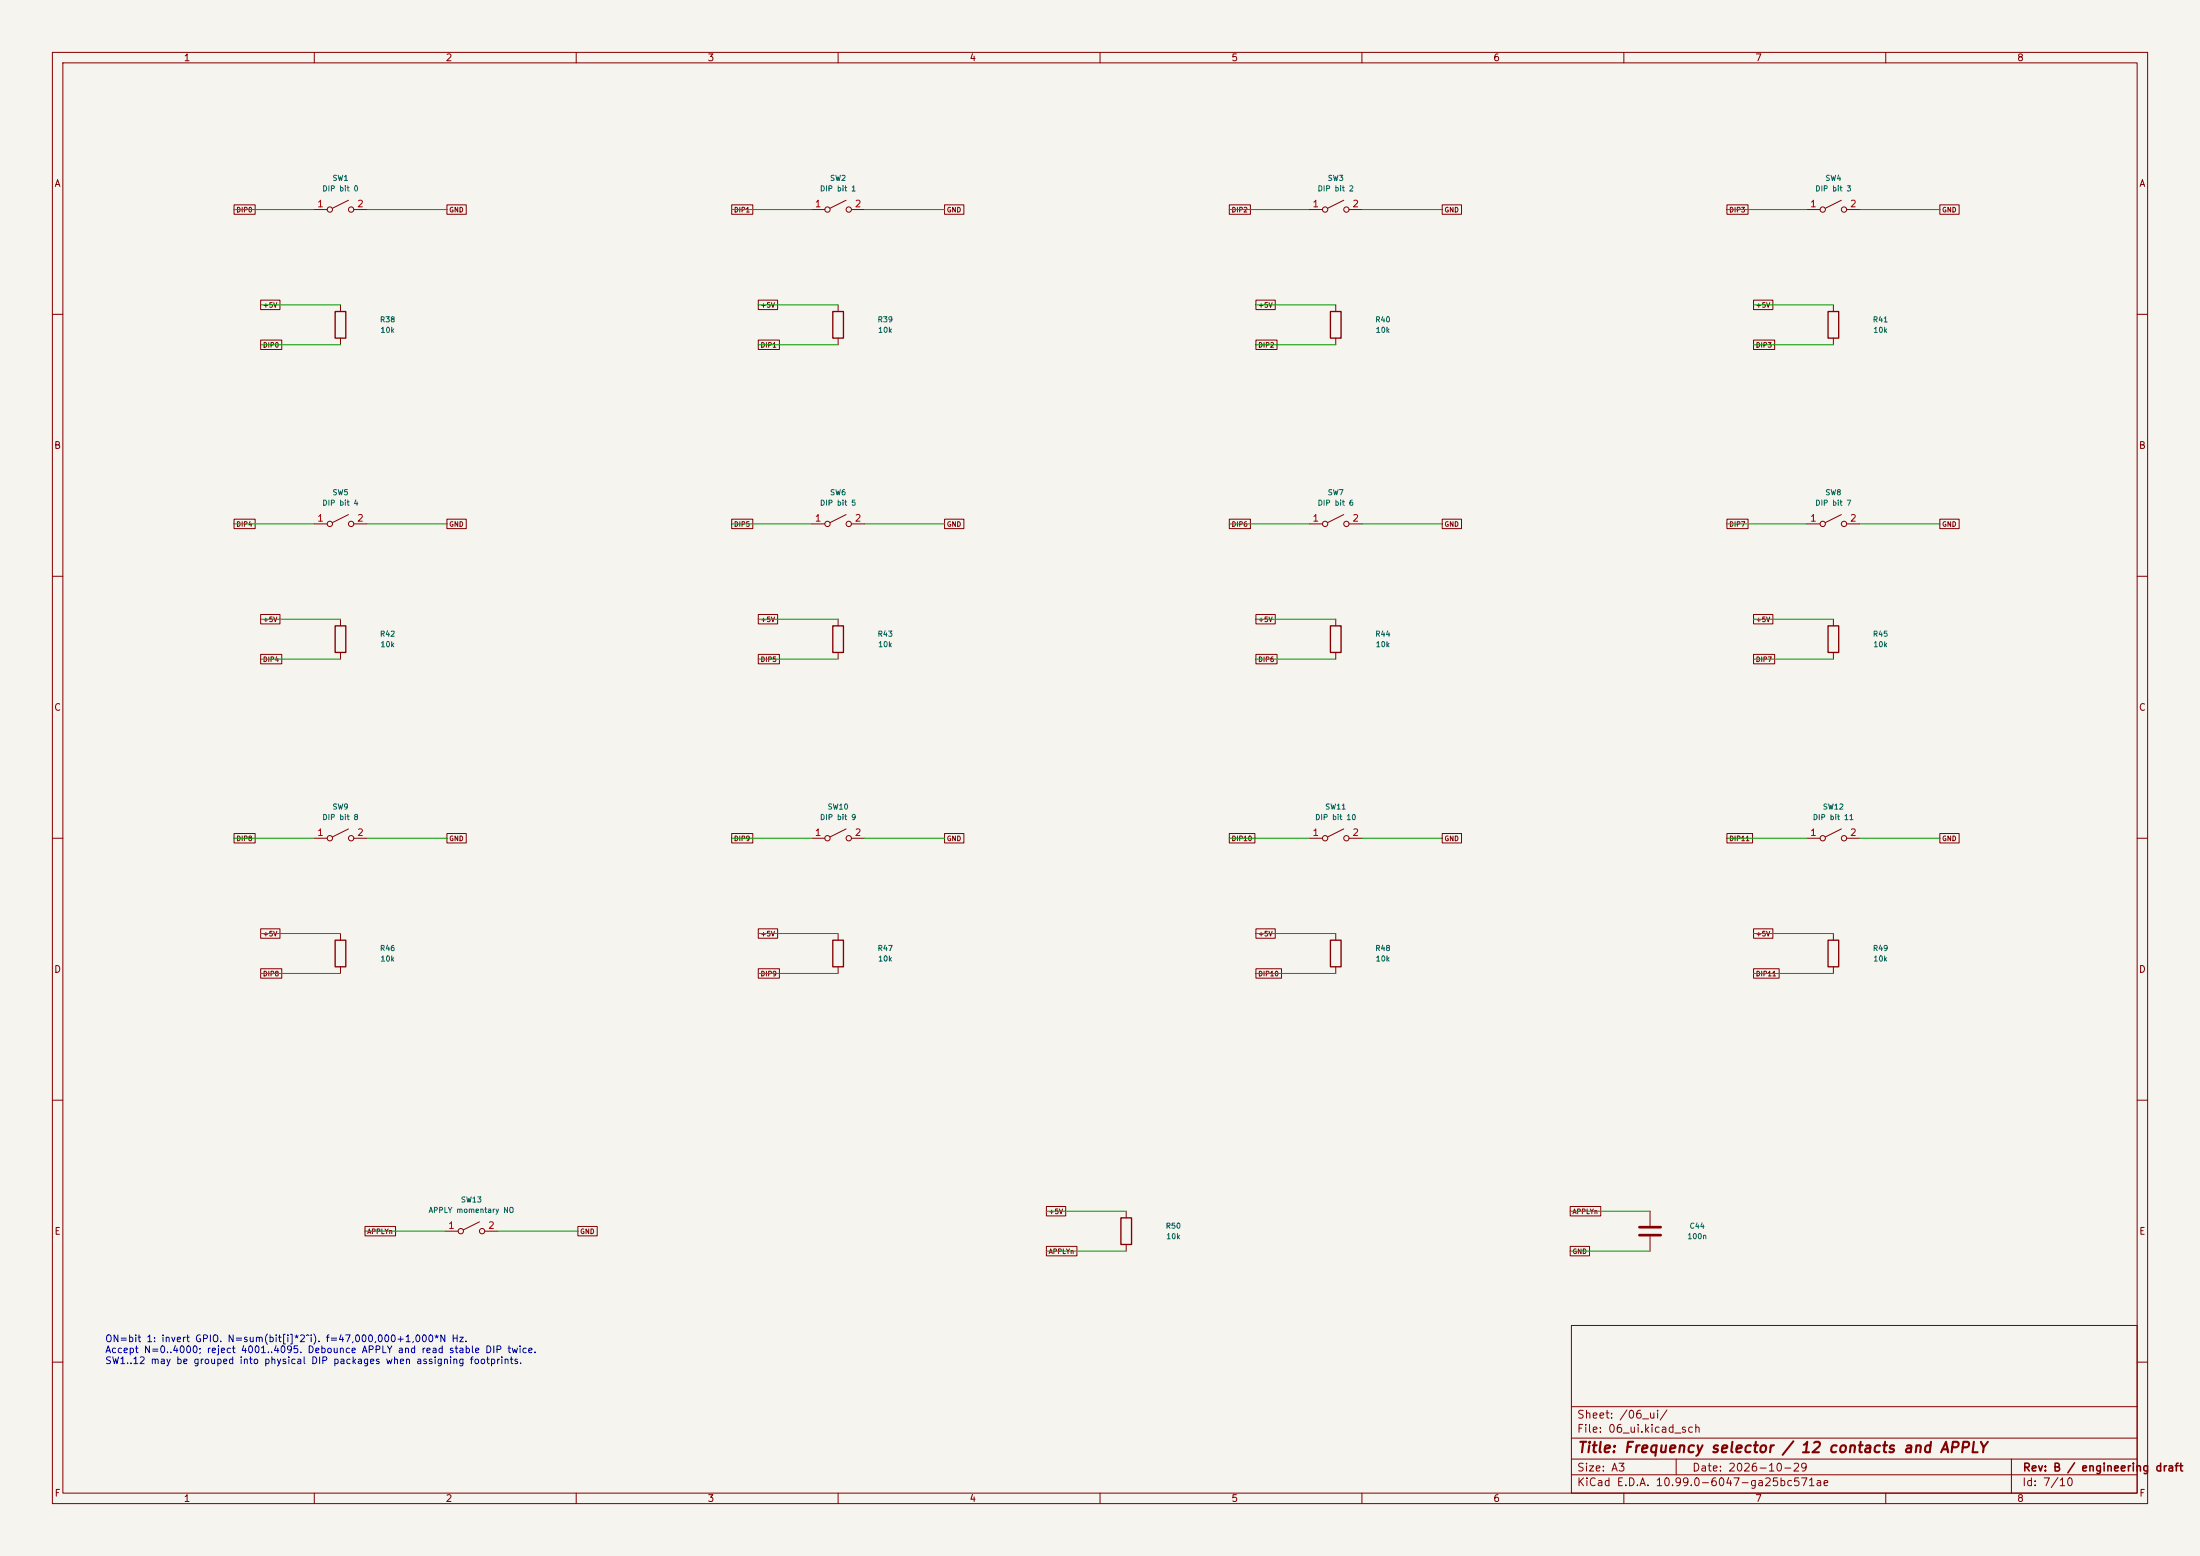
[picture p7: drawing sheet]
(kicad_sch (version 20250114) (generator "eeschema") (paper "A3") (title_block (title "Frequency selector / 12 contacts and APPLY") (date "2026-10-29") (rev "B / engineering draft"))(lib_symbols (symbol "Local:C"
  (pin_numbers (hide yes))
  (pin_names
   (offset 0.254))
  (exclude_from_sim no)
  (in_bom yes)
  (on_board yes)
  (in_pos_files yes)
  (duplicate_pin_numbers_are_jumpers no)
  (property "Reference" "C" (at 0.635 2.54 0) (show_name no) (do_not_autoplace no) (effects (font (size 1.27 1.27)) (justify left)))
  (property "Value" "C" (at 0.635 -2.54 0) (show_name no) (do_not_autoplace no) (effects (font (size 1.27 1.27)) (justify left)))
  (property "Footprint" "" (at 0.9652 -3.81 0) (show_name no) (do_not_autoplace no) (hide yes) (effects (font (size 1.27 1.27))))
  (property "Datasheet" "" (at 0 0 0) (show_name no) (do_not_autoplace no) (hide yes) (effects (font (size 1.27 1.27))))
  (property "Description" "Unpolarized capacitor" (at 0 0 0) (show_name no) (do_not_autoplace no) (hide yes) (effects (font (size 1.27 1.27))))
  (symbol "C_0_1"
   (polyline (pts (xy -2.032 0.762) (xy 2.032 0.762)) (stroke (width 0.508) (type default)) (fill (type none)))
   (polyline (pts (xy -2.032 -0.762) (xy 2.032 -0.762)) (stroke (width 0.508) (type default)) (fill (type none))))
  (symbol "C_1_1"
   (pin passive line (at 0 3.81 270) (length 2.794) (name "" (effects (font (size 1.27 1.27)))) (number "1" (effects (font (size 1.27 1.27)))))
   (pin passive line (at 0 -3.81 90) (length 2.794) (name "" (effects (font (size 1.27 1.27)))) (number "2" (effects (font (size 1.27 1.27))))))
  (embedded_fonts no))(symbol "Local:R"
  (pin_numbers (hide yes))
  (pin_names
   (offset 0))
  (exclude_from_sim no)
  (in_bom yes)
  (on_board yes)
  (in_pos_files yes)
  (duplicate_pin_numbers_are_jumpers no)
  (property "Reference" "R" (at 2.032 0 90) (show_name no) (do_not_autoplace no) (effects (font (size 1.27 1.27))))
  (property "Value" "R" (at 0 0 90) (show_name no) (do_not_autoplace no) (effects (font (size 1.27 1.27))))
  (property "Footprint" "" (at -1.778 0 90) (show_name no) (do_not_autoplace no) (hide yes) (effects (font (size 1.27 1.27))))
  (property "Datasheet" "" (at 0 0 0) (show_name no) (do_not_autoplace no) (hide yes) (effects (font (size 1.27 1.27))))
  (property "Description" "Resistor" (at 0 0 0) (show_name no) (do_not_autoplace no) (hide yes) (effects (font (size 1.27 1.27))))
  (symbol "R_0_1"
   (rectangle (start -1.016 -2.54) (end 1.016 2.54) (stroke (width 0.254) (type default)) (fill (type none))))
  (symbol "R_1_1"
   (pin passive line (at 0 3.81 270) (length 1.27) (name "" (effects (font (size 1.27 1.27)))) (number "1" (effects (font (size 1.27 1.27)))))
   (pin passive line (at 0 -3.81 90) (length 1.27) (name "" (effects (font (size 1.27 1.27)))) (number "2" (effects (font (size 1.27 1.27))))))
  (embedded_fonts no))(symbol "Local:SW_SPST"
  (pin_names
   (offset 0) (hide yes))
  (exclude_from_sim no)
  (in_bom yes)
  (on_board yes)
  (in_pos_files yes)
  (duplicate_pin_numbers_are_jumpers no)
  (property "Reference" "SW" (at 0 3.175 0) (show_name no) (do_not_autoplace no) (effects (font (size 1.27 1.27))))
  (property "Value" "SW_SPST" (at 0 -2.54 0) (show_name no) (do_not_autoplace no) (effects (font (size 1.27 1.27))))
  (property "Footprint" "" (at 0 0 0) (show_name no) (do_not_autoplace no) (hide yes) (effects (font (size 1.27 1.27))))
  (property "Datasheet" "" (at 0 0 0) (show_name no) (do_not_autoplace no) (hide yes) (effects (font (size 1.27 1.27))))
  (property "Description" "Single Pole Single Throw (SPST) switch" (at 0 0 0) (show_name no) (do_not_autoplace no) (hide yes) (effects (font (size 1.27 1.27))))
  (symbol "SW_SPST_0_0"
   (circle (center -2.032 0) (radius 0.508) (stroke (width 0) (type default)) (fill (type none)))
   (polyline (pts (xy -1.524 0.254) (xy 1.524 1.778)) (stroke (width 0) (type default)) (fill (type none)))
   (circle (center 2.032 0) (radius 0.508) (stroke (width 0) (type default)) (fill (type none))))
  (symbol "SW_SPST_1_1"
   (pin passive line (at -5.08 0 0) (length 2.54) (name "A" (effects (font (size 1.27 1.27)))) (number "1" (effects (font (size 1.27 1.27)))))
   (pin passive line (at 5.08 0 180) (length 2.54) (name "B" (effects (font (size 1.27 1.27)))) (number "2" (effects (font (size 1.27 1.27))))))
  (embedded_fonts no)))(symbol (lib_id "Local:SW_SPST") (at 65 40 0) (unit 1) (in_bom yes) (on_board yes) (dnp no)(property "Reference" "SW1" (at 65 34 0) (effects (font (size 1 1))))(property "Value" "DIP bit 0" (at 65 36 0) (effects (font (size 1 1))))(pin "1")(pin "2"))(wire (pts (xy 59.9200 40.0000) (xy 44.6800 40.0000)) (stroke (width 0) (type default)))(global_label "DIP0" (shape passive) (at 44.6800 40.0000 0) (effects (font (size 0.9 0.9)) (justify left))(property "Intersheetrefs" "${INTERSHEET_REFS}" (at 44.68 40 0) (effects (font (size 1 1)) (hide yes))))(wire (pts (xy 70.0800 40.0000) (xy 85.3200 40.0000)) (stroke (width 0) (type default)))(global_label "GND" (shape passive) (at 85.3200 40.0000 0) (effects (font (size 0.9 0.9)) (justify left))(property "Intersheetrefs" "${INTERSHEET_REFS}" (at 85.32 40 0) (effects (font (size 1 1)) (hide yes))))(symbol (lib_id "Local:R") (at 65 62 0) (unit 1) (in_bom yes) (on_board yes) (dnp no)(property "Reference" "R38" (at 74 61 0) (effects (font (size 1 1))))(property "Value" "10k" (at 74 63 0) (effects (font (size 1 1))))(pin "1")(pin "2"))(wire (pts (xy 65.0000 58.1900) (xy 49.7600 58.1900)) (stroke (width 0) (type default)))(global_label "+5V" (shape passive) (at 49.7600 58.1900 0) (effects (font (size 0.9 0.9)) (justify left))(property "Intersheetrefs" "${INTERSHEET_REFS}" (at 49.76 58.19 0) (effects (font (size 1 1)) (hide yes))))(wire (pts (xy 65.0000 65.8100) (xy 49.7600 65.8100)) (stroke (width 0) (type default)))(global_label "DIP0" (shape passive) (at 49.7600 65.8100 0) (effects (font (size 0.9 0.9)) (justify left))(property "Intersheetrefs" "${INTERSHEET_REFS}" (at 49.76 65.81 0) (effects (font (size 1 1)) (hide yes))))(symbol (lib_id "Local:SW_SPST") (at 160 40 0) (unit 1) (in_bom yes) (on_board yes) (dnp no)(property "Reference" "SW2" (at 160 34 0) (effects (font (size 1 1))))(property "Value" "DIP bit 1" (at 160 36 0) (effects (font (size 1 1))))(pin "1")(pin "2"))(wire (pts (xy 154.9200 40.0000) (xy 139.6800 40.0000)) (stroke (width 0) (type default)))(global_label "DIP1" (shape passive) (at 139.6800 40.0000 0) (effects (font (size 0.9 0.9)) (justify left))(property "Intersheetrefs" "${INTERSHEET_REFS}" (at 139.68 40 0) (effects (font (size 1 1)) (hide yes))))(wire (pts (xy 165.0800 40.0000) (xy 180.3200 40.0000)) (stroke (width 0) (type default)))(global_label "GND" (shape passive) (at 180.3200 40.0000 0) (effects (font (size 0.9 0.9)) (justify left))(property "Intersheetrefs" "${INTERSHEET_REFS}" (at 180.32 40 0) (effects (font (size 1 1)) (hide yes))))(symbol (lib_id "Local:R") (at 160 62 0) (unit 1) (in_bom yes) (on_board yes) (dnp no)(property "Reference" "R39" (at 169 61 0) (effects (font (size 1 1))))(property "Value" "10k" (at 169 63 0) (effects (font (size 1 1))))(pin "1")(pin "2"))(wire (pts (xy 160.0000 58.1900) (xy 144.7600 58.1900)) (stroke (width 0) (type default)))(global_label "+5V" (shape passive) (at 144.7600 58.1900 0) (effects (font (size 0.9 0.9)) (justify left))(property "Intersheetrefs" "${INTERSHEET_REFS}" (at 144.76 58.19 0) (effects (font (size 1 1)) (hide yes))))(wire (pts (xy 160.0000 65.8100) (xy 144.7600 65.8100)) (stroke (width 0) (type default)))(global_label "DIP1" (shape passive) (at 144.7600 65.8100 0) (effects (font (size 0.9 0.9)) (justify left))(property "Intersheetrefs" "${INTERSHEET_REFS}" (at 144.76 65.81 0) (effects (font (size 1 1)) (hide yes))))(symbol (lib_id "Local:SW_SPST") (at 255 40 0) (unit 1) (in_bom yes) (on_board yes) (dnp no)(property "Reference" "SW3" (at 255 34 0) (effects (font (size 1 1))))(property "Value" "DIP bit 2" (at 255 36 0) (effects (font (size 1 1))))(pin "1")(pin "2"))(wire (pts (xy 249.9200 40.0000) (xy 234.6800 40.0000)) (stroke (width 0) (type default)))(global_label "DIP2" (shape passive) (at 234.6800 40.0000 0) (effects (font (size 0.9 0.9)) (justify left))(property "Intersheetrefs" "${INTERSHEET_REFS}" (at 234.68 40 0) (effects (font (size 1 1)) (hide yes))))(wire (pts (xy 260.0800 40.0000) (xy 275.3200 40.0000)) (stroke (width 0) (type default)))(global_label "GND" (shape passive) (at 275.3200 40.0000 0) (effects (font (size 0.9 0.9)) (justify left))(property "Intersheetrefs" "${INTERSHEET_REFS}" (at 275.32 40 0) (effects (font (size 1 1)) (hide yes))))(symbol (lib_id "Local:R") (at 255 62 0) (unit 1) (in_bom yes) (on_board yes) (dnp no)(property "Reference" "R40" (at 264 61 0) (effects (font (size 1 1))))(property "Value" "10k" (at 264 63 0) (effects (font (size 1 1))))(pin "1")(pin "2"))(wire (pts (xy 255.0000 58.1900) (xy 239.7600 58.1900)) (stroke (width 0) (type default)))(global_label "+5V" (shape passive) (at 239.7600 58.1900 0) (effects (font (size 0.9 0.9)) (justify left))(property "Intersheetrefs" "${INTERSHEET_REFS}" (at 239.76 58.19 0) (effects (font (size 1 1)) (hide yes))))(wire (pts (xy 255.0000 65.8100) (xy 239.7600 65.8100)) (stroke (width 0) (type default)))(global_label "DIP2" (shape passive) (at 239.7600 65.8100 0) (effects (font (size 0.9 0.9)) (justify left))(property "Intersheetrefs" "${INTERSHEET_REFS}" (at 239.76 65.81 0) (effects (font (size 1 1)) (hide yes))))(symbol (lib_id "Local:SW_SPST") (at 350 40 0) (unit 1) (in_bom yes) (on_board yes) (dnp no)(property "Reference" "SW4" (at 350 34 0) (effects (font (size 1 1))))(property "Value" "DIP bit 3" (at 350 36 0) (effects (font (size 1 1))))(pin "1")(pin "2"))(wire (pts (xy 344.9200 40.0000) (xy 329.6800 40.0000)) (stroke (width 0) (type default)))(global_label "DIP3" (shape passive) (at 329.6800 40.0000 0) (effects (font (size 0.9 0.9)) (justify left))(property "Intersheetrefs" "${INTERSHEET_REFS}" (at 329.68 40 0) (effects (font (size 1 1)) (hide yes))))(wire (pts (xy 355.0800 40.0000) (xy 370.3200 40.0000)) (stroke (width 0) (type default)))(global_label "GND" (shape passive) (at 370.3200 40.0000 0) (effects (font (size 0.9 0.9)) (justify left))(property "Intersheetrefs" "${INTERSHEET_REFS}" (at 370.32 40 0) (effects (font (size 1 1)) (hide yes))))(symbol (lib_id "Local:R") (at 350 62 0) (unit 1) (in_bom yes) (on_board yes) (dnp no)(property "Reference" "R41" (at 359 61 0) (effects (font (size 1 1))))(property "Value" "10k" (at 359 63 0) (effects (font (size 1 1))))(pin "1")(pin "2"))(wire (pts (xy 350.0000 58.1900) (xy 334.7600 58.1900)) (stroke (width 0) (type default)))(global_label "+5V" (shape passive) (at 334.7600 58.1900 0) (effects (font (size 0.9 0.9)) (justify left))(property "Intersheetrefs" "${INTERSHEET_REFS}" (at 334.76 58.19 0) (effects (font (size 1 1)) (hide yes))))(wire (pts (xy 350.0000 65.8100) (xy 334.7600 65.8100)) (stroke (width 0) (type default)))(global_label "DIP3" (shape passive) (at 334.7600 65.8100 0) (effects (font (size 0.9 0.9)) (justify left))(property "Intersheetrefs" "${INTERSHEET_REFS}" (at 334.76 65.81 0) (effects (font (size 1 1)) (hide yes))))(symbol (lib_id "Local:SW_SPST") (at 65 100 0) (unit 1) (in_bom yes) (on_board yes) (dnp no)(property "Reference" "SW5" (at 65 94 0) (effects (font (size 1 1))))(property "Value" "DIP bit 4" (at 65 96 0) (effects (font (size 1 1))))(pin "1")(pin "2"))(wire (pts (xy 59.9200 100.0000) (xy 44.6800 100.0000)) (stroke (width 0) (type default)))(global_label "DIP4" (shape passive) (at 44.6800 100.0000 0) (effects (font (size 0.9 0.9)) (justify left))(property "Intersheetrefs" "${INTERSHEET_REFS}" (at 44.68 100 0) (effects (font (size 1 1)) (hide yes))))(wire (pts (xy 70.0800 100.0000) (xy 85.3200 100.0000)) (stroke (width 0) (type default)))(global_label "GND" (shape passive) (at 85.3200 100.0000 0) (effects (font (size 0.9 0.9)) (justify left))(property "Intersheetrefs" "${INTERSHEET_REFS}" (at 85.32 100 0) (effects (font (size 1 1)) (hide yes))))(symbol (lib_id "Local:R") (at 65 122 0) (unit 1) (in_bom yes) (on_board yes) (dnp no)(property "Reference" "R42" (at 74 121 0) (effects (font (size 1 1))))(property "Value" "10k" (at 74 123 0) (effects (font (size 1 1))))(pin "1")(pin "2"))(wire (pts (xy 65.0000 118.1900) (xy 49.7600 118.1900)) (stroke (width 0) (type default)))(global_label "+5V" (shape passive) (at 49.7600 118.1900 0) (effects (font (size 0.9 0.9)) (justify left))(property "Intersheetrefs" "${INTERSHEET_REFS}" (at 49.76 118.19 0) (effects (font (size 1 1)) (hide yes))))(wire (pts (xy 65.0000 125.8100) (xy 49.7600 125.8100)) (stroke (width 0) (type default)))(global_label "DIP4" (shape passive) (at 49.7600 125.8100 0) (effects (font (size 0.9 0.9)) (justify left))(property "Intersheetrefs" "${INTERSHEET_REFS}" (at 49.76 125.81 0) (effects (font (size 1 1)) (hide yes))))(symbol (lib_id "Local:SW_SPST") (at 160 100 0) (unit 1) (in_bom yes) (on_board yes) (dnp no)(property "Reference" "SW6" (at 160 94 0) (effects (font (size 1 1))))(property "Value" "DIP bit 5" (at 160 96 0) (effects (font (size 1 1))))(pin "1")(pin "2"))(wire (pts (xy 154.9200 100.0000) (xy 139.6800 100.0000)) (stroke (width 0) (type default)))(global_label "DIP5" (shape passive) (at 139.6800 100.0000 0) (effects (font (size 0.9 0.9)) (justify left))(property "Intersheetrefs" "${INTERSHEET_REFS}" (at 139.68 100 0) (effects (font (size 1 1)) (hide yes))))(wire (pts (xy 165.0800 100.0000) (xy 180.3200 100.0000)) (stroke (width 0) (type default)))(global_label "GND" (shape passive) (at 180.3200 100.0000 0) (effects (font (size 0.9 0.9)) (justify left))(property "Intersheetrefs" "${INTERSHEET_REFS}" (at 180.32 100 0) (effects (font (size 1 1)) (hide yes))))(symbol (lib_id "Local:R") (at 160 122 0) (unit 1) (in_bom yes) (on_board yes) (dnp no)(property "Reference" "R43" (at 169 121 0) (effects (font (size 1 1))))(property "Value" "10k" (at 169 123 0) (effects (font (size 1 1))))(pin "1")(pin "2"))(wire (pts (xy 160.0000 118.1900) (xy 144.7600 118.1900)) (stroke (width 0) (type default)))(global_label "+5V" (shape passive) (at 144.7600 118.1900 0) (effects (font (size 0.9 0.9)) (justify left))(property "Intersheetrefs" "${INTERSHEET_REFS}" (at 144.76 118.19 0) (effects (font (size 1 1)) (hide yes))))(wire (pts (xy 160.0000 125.8100) (xy 144.7600 125.8100)) (stroke (width 0) (type default)))(global_label "DIP5" (shape passive) (at 144.7600 125.8100 0) (effects (font (size 0.9 0.9)) (justify left))(property "Intersheetrefs" "${INTERSHEET_REFS}" (at 144.76 125.81 0) (effects (font (size 1 1)) (hide yes))))(symbol (lib_id "Local:SW_SPST") (at 255 100 0) (unit 1) (in_bom yes) (on_board yes) (dnp no)(property "Reference" "SW7" (at 255 94 0) (effects (font (size 1 1))))(property "Value" "DIP bit 6" (at 255 96 0) (effects (font (size 1 1))))(pin "1")(pin "2"))(wire (pts (xy 249.9200 100.0000) (xy 234.6800 100.0000)) (stroke (width 0) (type default)))(global_label "DIP6" (shape passive) (at 234.6800 100.0000 0) (effects (font (size 0.9 0.9)) (justify left))(property "Intersheetrefs" "${INTERSHEET_REFS}" (at 234.68 100 0) (effects (font (size 1 1)) (hide yes))))(wire (pts (xy 260.0800 100.0000) (xy 275.3200 100.0000)) (stroke (width 0) (type default)))(global_label "GND" (shape passive) (at 275.3200 100.0000 0) (effects (font (size 0.9 0.9)) (justify left))(property "Intersheetrefs" "${INTERSHEET_REFS}" (at 275.32 100 0) (effects (font (size 1 1)) (hide yes))))(symbol (lib_id "Local:R") (at 255 122 0) (unit 1) (in_bom yes) (on_board yes) (dnp no)(property "Reference" "R44" (at 264 121 0) (effects (font (size 1 1))))(property "Value" "10k" (at 264 123 0) (effects (font (size 1 1))))(pin "1")(pin "2"))(wire (pts (xy 255.0000 118.1900) (xy 239.7600 118.1900)) (stroke (width 0) (type default)))(global_label "+5V" (shape passive) (at 239.7600 118.1900 0) (effects (font (size 0.9 0.9)) (justify left))(property "Intersheetrefs" "${INTERSHEET_REFS}" (at 239.76 118.19 0) (effects (font (size 1 1)) (hide yes))))(wire (pts (xy 255.0000 125.8100) (xy 239.7600 125.8100)) (stroke (width 0) (type default)))(global_label "DIP6" (shape passive) (at 239.7600 125.8100 0) (effects (font (size 0.9 0.9)) (justify left))(property "Intersheetrefs" "${INTERSHEET_REFS}" (at 239.76 125.81 0) (effects (font (size 1 1)) (hide yes))))(symbol (lib_id "Local:SW_SPST") (at 350 100 0) (unit 1) (in_bom yes) (on_board yes) (dnp no)(property "Reference" "SW8" (at 350 94 0) (effects (font (size 1 1))))(property "Value" "DIP bit 7" (at 350 96 0) (effects (font (size 1 1))))(pin "1")(pin "2"))(wire (pts (xy 344.9200 100.0000) (xy 329.6800 100.0000)) (stroke (width 0) (type default)))(global_label "DIP7" (shape passive) (at 329.6800 100.0000 0) (effects (font (size 0.9 0.9)) (justify left))(property "Intersheetrefs" "${INTERSHEET_REFS}" (at 329.68 100 0) (effects (font (size 1 1)) (hide yes))))(wire (pts (xy 355.0800 100.0000) (xy 370.3200 100.0000)) (stroke (width 0) (type default)))(global_label "GND" (shape passive) (at 370.3200 100.0000 0) (effects (font (size 0.9 0.9)) (justify left))(property "Intersheetrefs" "${INTERSHEET_REFS}" (at 370.32 100 0) (effects (font (size 1 1)) (hide yes))))(symbol (lib_id "Local:R") (at 350 122 0) (unit 1) (in_bom yes) (on_board yes) (dnp no)(property "Reference" "R45" (at 359 121 0) (effects (font (size 1 1))))(property "Value" "10k" (at 359 123 0) (effects (font (size 1 1))))(pin "1")(pin "2"))(wire (pts (xy 350.0000 118.1900) (xy 334.7600 118.1900)) (stroke (width 0) (type default)))(global_label "+5V" (shape passive) (at 334.7600 118.1900 0) (effects (font (size 0.9 0.9)) (justify left))(property "Intersheetrefs" "${INTERSHEET_REFS}" (at 334.76 118.19 0) (effects (font (size 1 1)) (hide yes))))(wire (pts (xy 350.0000 125.8100) (xy 334.7600 125.8100)) (stroke (width 0) (type default)))(global_label "DIP7" (shape passive) (at 334.7600 125.8100 0) (effects (font (size 0.9 0.9)) (justify left))(property "Intersheetrefs" "${INTERSHEET_REFS}" (at 334.76 125.81 0) (effects (font (size 1 1)) (hide yes))))(symbol (lib_id "Local:SW_SPST") (at 65 160 0) (unit 1) (in_bom yes) (on_board yes) (dnp no)(property "Reference" "SW9" (at 65 154 0) (effects (font (size 1 1))))(property "Value" "DIP bit 8" (at 65 156 0) (effects (font (size 1 1))))(pin "1")(pin "2"))(wire (pts (xy 59.9200 160.0000) (xy 44.6800 160.0000)) (stroke (width 0) (type default)))(global_label "DIP8" (shape passive) (at 44.6800 160.0000 0) (effects (font (size 0.9 0.9)) (justify left))(property "Intersheetrefs" "${INTERSHEET_REFS}" (at 44.68 160 0) (effects (font (size 1 1)) (hide yes))))(wire (pts (xy 70.0800 160.0000) (xy 85.3200 160.0000)) (stroke (width 0) (type default)))(global_label "GND" (shape passive) (at 85.3200 160.0000 0) (effects (font (size 0.9 0.9)) (justify left))(property "Intersheetrefs" "${INTERSHEET_REFS}" (at 85.32 160 0) (effects (font (size 1 1)) (hide yes))))(symbol (lib_id "Local:R") (at 65 182 0) (unit 1) (in_bom yes) (on_board yes) (dnp no)(property "Reference" "R46" (at 74 181 0) (effects (font (size 1 1))))(property "Value" "10k" (at 74 183 0) (effects (font (size 1 1))))(pin "1")(pin "2"))(wire (pts (xy 65.0000 178.1900) (xy 49.7600 178.1900)) (stroke (width 0) (type default)))(global_label "+5V" (shape passive) (at 49.7600 178.1900 0) (effects (font (size 0.9 0.9)) (justify left))(property "Intersheetrefs" "${INTERSHEET_REFS}" (at 49.76 178.19 0) (effects (font (size 1 1)) (hide yes))))(wire (pts (xy 65.0000 185.8100) (xy 49.7600 185.8100)) (stroke (width 0) (type default)))(global_label "DIP8" (shape passive) (at 49.7600 185.8100 0) (effects (font (size 0.9 0.9)) (justify left))(property "Intersheetrefs" "${INTERSHEET_REFS}" (at 49.76 185.81 0) (effects (font (size 1 1)) (hide yes))))(symbol (lib_id "Local:SW_SPST") (at 160 160 0) (unit 1) (in_bom yes) (on_board yes) (dnp no)(property "Reference" "SW10" (at 160 154 0) (effects (font (size 1 1))))(property "Value" "DIP bit 9" (at 160 156 0) (effects (font (size 1 1))))(pin "1")(pin "2"))(wire (pts (xy 154.9200 160.0000) (xy 139.6800 160.0000)) (stroke (width 0) (type default)))(global_label "DIP9" (shape passive) (at 139.6800 160.0000 0) (effects (font (size 0.9 0.9)) (justify left))(property "Intersheetrefs" "${INTERSHEET_REFS}" (at 139.68 160 0) (effects (font (size 1 1)) (hide yes))))(wire (pts (xy 165.0800 160.0000) (xy 180.3200 160.0000)) (stroke (width 0) (type default)))(global_label "GND" (shape passive) (at 180.3200 160.0000 0) (effects (font (size 0.9 0.9)) (justify left))(property "Intersheetrefs" "${INTERSHEET_REFS}" (at 180.32 160 0) (effects (font (size 1 1)) (hide yes))))(symbol (lib_id "Local:R") (at 160 182 0) (unit 1) (in_bom yes) (on_board yes) (dnp no)(property "Reference" "R47" (at 169 181 0) (effects (font (size 1 1))))(property "Value" "10k" (at 169 183 0) (effects (font (size 1 1))))(pin "1")(pin "2"))(wire (pts (xy 160.0000 178.1900) (xy 144.7600 178.1900)) (stroke (width 0) (type default)))(global_label "+5V" (shape passive) (at 144.7600 178.1900 0) (effects (font (size 0.9 0.9)) (justify left))(property "Intersheetrefs" "${INTERSHEET_REFS}" (at 144.76 178.19 0) (effects (font (size 1 1)) (hide yes))))(wire (pts (xy 160.0000 185.8100) (xy 144.7600 185.8100)) (stroke (width 0) (type default)))(global_label "DIP9" (shape passive) (at 144.7600 185.8100 0) (effects (font (size 0.9 0.9)) (justify left))(property "Intersheetrefs" "${INTERSHEET_REFS}" (at 144.76 185.81 0) (effects (font (size 1 1)) (hide yes))))(symbol (lib_id "Local:SW_SPST") (at 255 160 0) (unit 1) (in_bom yes) (on_board yes) (dnp no)(property "Reference" "SW11" (at 255 154 0) (effects (font (size 1 1))))(property "Value" "DIP bit 10" (at 255 156 0) (effects (font (size 1 1))))(pin "1")(pin "2"))(wire (pts (xy 249.9200 160.0000) (xy 234.6800 160.0000)) (stroke (width 0) (type default)))(global_label "DIP10" (shape passive) (at 234.6800 160.0000 0) (effects (font (size 0.9 0.9)) (justify left))(property "Intersheetrefs" "${INTERSHEET_REFS}" (at 234.68 160 0) (effects (font (size 1 1)) (hide yes))))(wire (pts (xy 260.0800 160.0000) (xy 275.3200 160.0000)) (stroke (width 0) (type default)))(global_label "GND" (shape passive) (at 275.3200 160.0000 0) (effects (font (size 0.9 0.9)) (justify left))(property "Intersheetrefs" "${INTERSHEET_REFS}" (at 275.32 160 0) (effects (font (size 1 1)) (hide yes))))(symbol (lib_id "Local:R") (at 255 182 0) (unit 1) (in_bom yes) (on_board yes) (dnp no)(property "Reference" "R48" (at 264 181 0) (effects (font (size 1 1))))(property "Value" "10k" (at 264 183 0) (effects (font (size 1 1))))(pin "1")(pin "2"))(wire (pts (xy 255.0000 178.1900) (xy 239.7600 178.1900)) (stroke (width 0) (type default)))(global_label "+5V" (shape passive) (at 239.7600 178.1900 0) (effects (font (size 0.9 0.9)) (justify left))(property "Intersheetrefs" "${INTERSHEET_REFS}" (at 239.76 178.19 0) (effects (font (size 1 1)) (hide yes))))(wire (pts (xy 255.0000 185.8100) (xy 239.7600 185.8100)) (stroke (width 0) (type default)))(global_label "DIP10" (shape passive) (at 239.7600 185.8100 0) (effects (font (size 0.9 0.9)) (justify left))(property "Intersheetrefs" "${INTERSHEET_REFS}" (at 239.76 185.81 0) (effects (font (size 1 1)) (hide yes))))(symbol (lib_id "Local:SW_SPST") (at 350 160 0) (unit 1) (in_bom yes) (on_board yes) (dnp no)(property "Reference" "SW12" (at 350 154 0) (effects (font (size 1 1))))(property "Value" "DIP bit 11" (at 350 156 0) (effects (font (size 1 1))))(pin "1")(pin "2"))(wire (pts (xy 344.9200 160.0000) (xy 329.6800 160.0000)) (stroke (width 0) (type default)))(global_label "DIP11" (shape passive) (at 329.6800 160.0000 0) (effects (font (size 0.9 0.9)) (justify left))(property "Intersheetrefs" "${INTERSHEET_REFS}" (at 329.68 160 0) (effects (font (size 1 1)) (hide yes))))(wire (pts (xy 355.0800 160.0000) (xy 370.3200 160.0000)) (stroke (width 0) (type default)))(global_label "GND" (shape passive) (at 370.3200 160.0000 0) (effects (font (size 0.9 0.9)) (justify left))(property "Intersheetrefs" "${INTERSHEET_REFS}" (at 370.32 160 0) (effects (font (size 1 1)) (hide yes))))(symbol (lib_id "Local:R") (at 350 182 0) (unit 1) (in_bom yes) (on_board yes) (dnp no)(property "Reference" "R49" (at 359 181 0) (effects (font (size 1 1))))(property "Value" "10k" (at 359 183 0) (effects (font (size 1 1))))(pin "1")(pin "2"))(wire (pts (xy 350.0000 178.1900) (xy 334.7600 178.1900)) (stroke (width 0) (type default)))(global_label "+5V" (shape passive) (at 334.7600 178.1900 0) (effects (font (size 0.9 0.9)) (justify left))(property "Intersheetrefs" "${INTERSHEET_REFS}" (at 334.76 178.19 0) (effects (font (size 1 1)) (hide yes))))(wire (pts (xy 350.0000 185.8100) (xy 334.7600 185.8100)) (stroke (width 0) (type default)))(global_label "DIP11" (shape passive) (at 334.7600 185.8100 0) (effects (font (size 0.9 0.9)) (justify left))(property "Intersheetrefs" "${INTERSHEET_REFS}" (at 334.76 185.81 0) (effects (font (size 1 1)) (hide yes))))(symbol (lib_id "Local:SW_SPST") (at 90 235 0) (unit 1) (in_bom yes) (on_board yes) (dnp no)(property "Reference" "SW13" (at 90 229 0) (effects (font (size 1 1))))(property "Value" "APPLY momentary NO" (at 90 231 0) (effects (font (size 1 1))))(pin "1")(pin "2"))(wire (pts (xy 84.9200 235.0000) (xy 69.6800 235.0000)) (stroke (width 0) (type default)))(global_label "APPLYn" (shape passive) (at 69.6800 235.0000 0) (effects (font (size 0.9 0.9)) (justify left))(property "Intersheetrefs" "${INTERSHEET_REFS}" (at 69.68 235 0) (effects (font (size 1 1)) (hide yes))))(wire (pts (xy 95.0800 235.0000) (xy 110.3200 235.0000)) (stroke (width 0) (type default)))(global_label "GND" (shape passive) (at 110.3200 235.0000 0) (effects (font (size 0.9 0.9)) (justify left))(property "Intersheetrefs" "${INTERSHEET_REFS}" (at 110.32 235 0) (effects (font (size 1 1)) (hide yes))))(symbol (lib_id "Local:R") (at 215 235 0) (unit 1) (in_bom yes) (on_board yes) (dnp no)(property "Reference" "R50" (at 224 234 0) (effects (font (size 1 1))))(property "Value" "10k" (at 224 236 0) (effects (font (size 1 1))))(pin "1")(pin "2"))(wire (pts (xy 215.0000 231.1900) (xy 199.7600 231.1900)) (stroke (width 0) (type default)))(global_label "+5V" (shape passive) (at 199.7600 231.1900 0) (effects (font (size 0.9 0.9)) (justify left))(property "Intersheetrefs" "${INTERSHEET_REFS}" (at 199.76 231.19 0) (effects (font (size 1 1)) (hide yes))))(wire (pts (xy 215.0000 238.8100) (xy 199.7600 238.8100)) (stroke (width 0) (type default)))(global_label "APPLYn" (shape passive) (at 199.7600 238.8100 0) (effects (font (size 0.9 0.9)) (justify left))(property "Intersheetrefs" "${INTERSHEET_REFS}" (at 199.76 238.81 0) (effects (font (size 1 1)) (hide yes))))(symbol (lib_id "Local:C") (at 315 235 0) (unit 1) (in_bom yes) (on_board yes) (dnp no)(property "Reference" "C44" (at 324 234 0) (effects (font (size 1 1))))(property "Value" "100n" (at 324 236 0) (effects (font (size 1 1))))(pin "1")(pin "2"))(wire (pts (xy 315.0000 231.1900) (xy 299.7600 231.1900)) (stroke (width 0) (type default)))(global_label "APPLYn" (shape passive) (at 299.7600 231.1900 0) (effects (font (size 0.9 0.9)) (justify left))(property "Intersheetrefs" "${INTERSHEET_REFS}" (at 299.76 231.19 0) (effects (font (size 1 1)) (hide yes))))(wire (pts (xy 315.0000 238.8100) (xy 299.7600 238.8100)) (stroke (width 0) (type default)))(global_label "GND" (shape passive) (at 299.7600 238.8100 0) (effects (font (size 0.9 0.9)) (justify left))(property "Intersheetrefs" "${INTERSHEET_REFS}" (at 299.76 238.81 0) (effects (font (size 1 1)) (hide yes))))(text "ON=bit 1: invert GPIO. N=sum(bit[i]*2^i). f=47,000,000+1,000*N Hz.\nAccept N=0..4000; reject 4001..4095. Debounce APPLY and read stable DIP twice.\nSW1..12 may be grouped into physical DIP packages when assigning footprints." (at 20 255 0) (effects (font (size 1.3 1.3)) (justify left top))))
